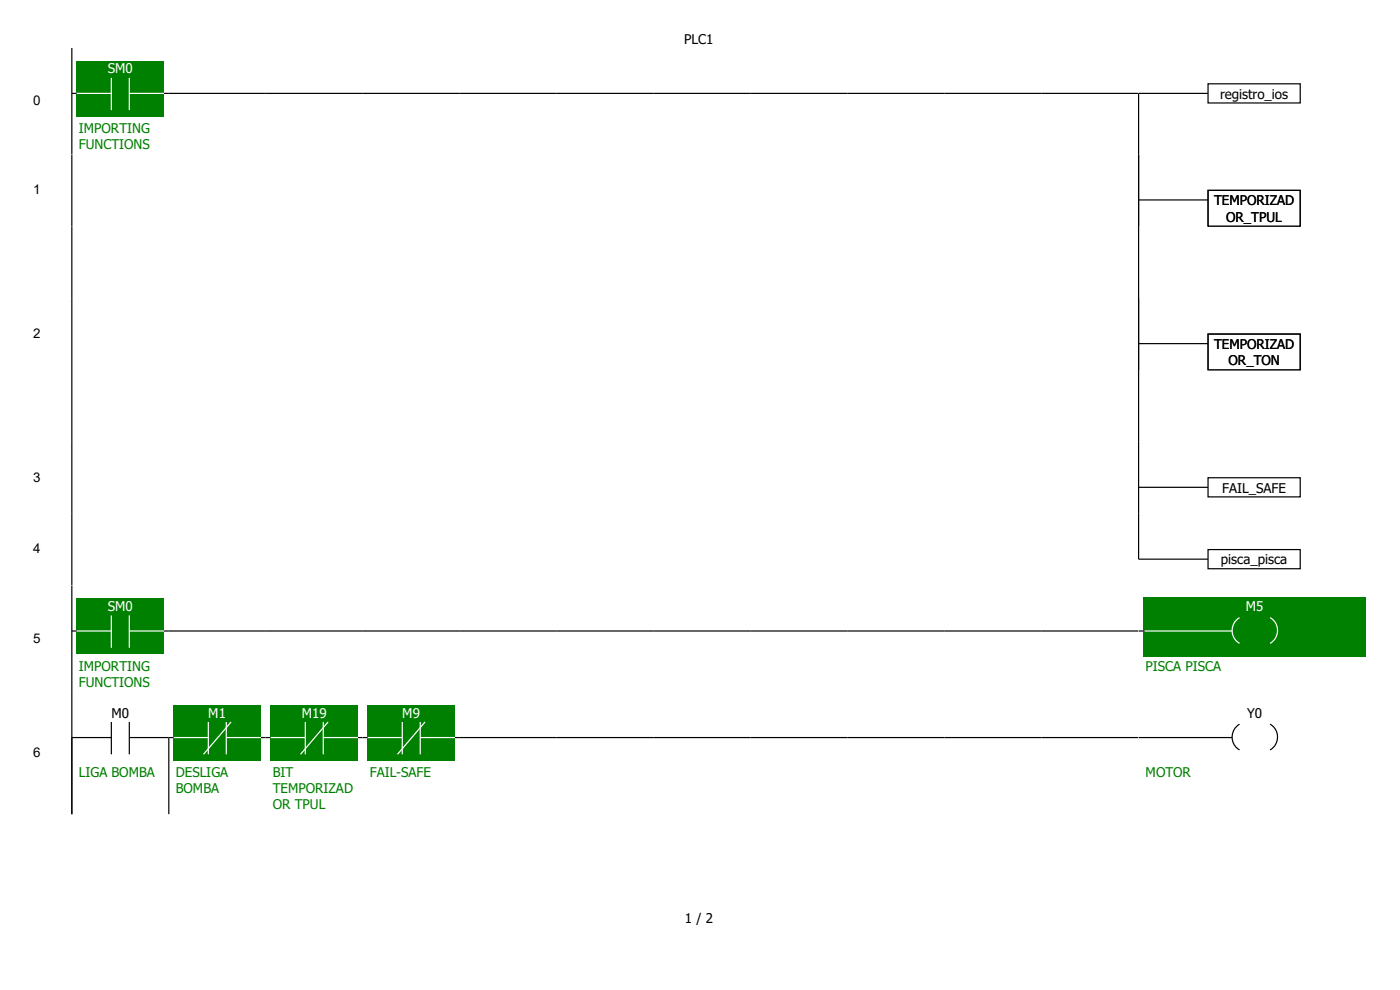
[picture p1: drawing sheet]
<svg xmlns="http://www.w3.org/2000/svg" width="297mm" height="210mm" viewBox="0 0 297 210" stroke-linecap="round" stroke-linejoin="round" font-family="sans-serif">
<path d="M16.3 13h18.5v11.6h-18.5z" fill="#008000"/>
<path d="M15.2 19.8h8.4M23.6 16.5v6.9M27.4 19.8h8.4M27.4 16.5v6.9" fill="none" stroke="#fff" stroke-width=".25"/>
<path d="M15.2 19.8h1.1M15.2 10.2v22.6M34.8 19.8h1" fill="none" stroke="#000" stroke-width=".25"/>
<path d="M35.8 10.2h20.6v22.6h-20.6z" fill="#fff"/>
<path d="M35.8 19.8h20.6" fill="none" stroke="#000" stroke-width=".25"/>
<path d="M56.4 10.2h20.6v22.6h-20.6z" fill="#fff"/>
<path d="M56.4 19.8h20.6" fill="none" stroke="#000" stroke-width=".25"/>
<path d="M77 10.2h20.5v22.6h-20.5z" fill="#fff"/>
<path d="M77 19.8h20.5" fill="none" stroke="#000" stroke-width=".25"/>
<path d="M97.5 10.2h20.6v22.6h-20.6z" fill="#fff"/>
<path d="M97.5 19.8h20.6" fill="none" stroke="#000" stroke-width=".25"/>
<path d="M118.1 10.2h20.6v22.6h-20.6z" fill="#fff"/>
<path d="M118.1 19.8h20.6" fill="none" stroke="#000" stroke-width=".25"/>
<path d="M138.7 10.2h20.6v22.6h-20.6z" fill="#fff"/>
<path d="M138.7 19.8h20.6" fill="none" stroke="#000" stroke-width=".25"/>
<path d="M159.3 10.2h20.5v22.6h-20.5z" fill="#fff"/>
<path d="M159.3 19.8h20.5" fill="none" stroke="#000" stroke-width=".25"/>
<path d="M179.8 10.2h20.6v22.6h-20.6z" fill="#fff"/>
<path d="M179.8 19.8h20.6" fill="none" stroke="#000" stroke-width=".25"/>
<path d="M200.4 10.2h20.6v22.6h-20.6z" fill="#fff"/>
<path d="M200.4 19.8h20.6" fill="none" stroke="#000" stroke-width=".25"/>
<path d="M221 10.2h20.6v22.6h-20.6z" fill="#fff"/>
<path d="M221 19.8h20.6" fill="none" stroke="#000" stroke-width=".25"/>
<path d="M241.6 10.2h49.2v22.6h-49.2z" fill="#fff"/>
<path d="M256.3 17.8h19.5v4h-19.5zM256.3 19.8h-14.7v13" fill="none" stroke="#000" stroke-width=".25"/>
<g fill="#fff">
<path d="M.3 32.8h15.2v15.2h-15.2z"/>
<path d="M15.2 32.8h20.6v15.2h-20.6z"/>
</g>
<path d="M15.2 32.8v15.2" fill="none" stroke="#000" stroke-width=".25"/>
<path d="M35.8 32.8h205.8v15.2h-205.8z" fill-rule="evenodd" fill="#fff"/>
<path d="M241.6 32.8h49.2v15.2h-49.2z" fill="#fff"/>
<path d="M241.6 32.8v15.2M241.6 42.4h14.7M256.3 40.4h19.5v7.6h-19.5z" fill="none" stroke="#000" stroke-width=".25"/>
<path d="M.3 48h35.5v15.2h-35.5z" fill-rule="evenodd" fill="#fff"/>
<path d="M15.2 48v15.2" fill="none" stroke="#000" stroke-width=".25"/>
<path d="M35.8 48h205.8v15.2h-205.8z" fill-rule="evenodd" fill="#fff"/>
<path d="M241.6 48h49.2v15.2h-49.2z" fill="#fff"/>
<path d="M241.6 32.8v30.4M256.3 40.4h19.5v7.6h-19.5z" fill="none" stroke="#000" stroke-width=".25"/>
<g fill="#fff">
<path d="M.3 63.2h15.2v15.3h-15.2z"/>
<path d="M15.2 63.2h20.6v15.3h-20.6z"/>
</g>
<path d="M15.2 63.2v15.3" fill="none" stroke="#000" stroke-width=".25"/>
<path d="M35.8 63.2h205.8v15.3h-205.8z" fill-rule="evenodd" fill="#fff"/>
<path d="M241.6 63.2h49.2v15.3h-49.2z" fill="#fff"/>
<path d="M241.6 72.9h14.7M241.6 63.2v15.3M256.3 70.9h19.5v7.6h-19.5z" fill="none" stroke="#000" stroke-width=".25"/>
<path d="M.3 78.5h35.5v15.2h-35.5z" fill-rule="evenodd" fill="#fff"/>
<path d="M15.2 78.5v15.2" fill="none" stroke="#000" stroke-width=".25"/>
<path d="M35.8 78.5h205.8v15.2h-205.8z" fill-rule="evenodd" fill="#fff"/>
<path d="M241.6 78.5h49.2v15.2h-49.2z" fill="#fff"/>
<path d="M241.6 63.2v30.5M256.3 70.9h19.5v7.6h-19.5z" fill="none" stroke="#000" stroke-width=".25"/>
<g fill="#fff">
<path d="M.3 93.7h15.2v15.3h-15.2z"/>
<path d="M15.2 93.7h20.6v15.3h-20.6z"/>
</g>
<path d="M15.2 93.7v15.3" fill="none" stroke="#000" stroke-width=".25"/>
<path d="M35.8 93.7h205.8v15.3h-205.8z" fill-rule="evenodd" fill="#fff"/>
<path d="M241.6 93.7h49.2v15.3h-49.2z" fill="#fff"/>
<path d="M241.6 93.7v15.3M241.6 103.4h14.7M256.3 101.3h19.5v4.1h-19.5z" fill="none" stroke="#000" stroke-width=".25"/>
<g fill="#fff">
<path d="M.3 109h15.2v15.2h-15.2z"/>
<path d="M15.2 109h20.6v15.2h-20.6z"/>
</g>
<path d="M15.2 109v15.2" fill="none" stroke="#000" stroke-width=".25"/>
<path d="M35.8 109h205.8v15.2h-205.8z" fill-rule="evenodd" fill="#fff"/>
<path d="M241.6 109h49.2v15.2h-49.2z" fill="#fff"/>
<path d="M241.6 109v9.6h14.7M256.3 116.6h19.5v4h-19.5z" fill="none" stroke="#000" stroke-width=".25"/>
<g fill="#fff">
<path d="M.3 124.2h15.2v22.6h-15.2z"/>
<path d="M15.2 124.2h20.6v22.6h-20.6z"/>
</g>
<path d="M16.3 127h18.5v11.7h-18.5z" fill="#008000"/>
<path d="M15.2 133.9h8.4M23.6 130.6v6.8M27.4 133.9h8.4M27.4 130.6v6.8" fill="none" stroke="#fff" stroke-width=".25"/>
<path d="M15.2 133.9h1.1M15.2 124.2v22.6M34.8 133.9h1" fill="none" stroke="#000" stroke-width=".25"/>
<path d="M35.8 124.2h20.6v22.6h-20.6z" fill="#fff"/>
<path d="M35.8 133.9h20.6" fill="none" stroke="#000" stroke-width=".25"/>
<path d="M56.4 124.2h20.6v22.6h-20.6z" fill="#fff"/>
<path d="M56.4 133.9h20.6" fill="none" stroke="#000" stroke-width=".25"/>
<path d="M77 124.2h20.5v22.6h-20.5z" fill="#fff"/>
<path d="M77 133.9h20.5" fill="none" stroke="#000" stroke-width=".25"/>
<path d="M97.5 124.2h20.6v22.6h-20.6z" fill="#fff"/>
<path d="M97.5 133.9h20.6" fill="none" stroke="#000" stroke-width=".25"/>
<path d="M118.1 124.2h20.6v22.6h-20.6z" fill="#fff"/>
<path d="M118.1 133.9h20.6" fill="none" stroke="#000" stroke-width=".25"/>
<path d="M138.7 124.2h20.6v22.6h-20.6z" fill="#fff"/>
<path d="M138.7 133.9h20.6" fill="none" stroke="#000" stroke-width=".25"/>
<path d="M159.3 124.2h20.5v22.6h-20.5z" fill="#fff"/>
<path d="M159.3 133.9h20.5" fill="none" stroke="#000" stroke-width=".25"/>
<path d="M179.8 124.2h20.6v22.6h-20.6z" fill="#fff"/>
<path d="M179.8 133.9h20.6" fill="none" stroke="#000" stroke-width=".25"/>
<path d="M200.4 124.2h20.6v22.6h-20.6z" fill="#fff"/>
<path d="M200.4 133.9h20.6" fill="none" stroke="#000" stroke-width=".25"/>
<path d="M221 124.2h20.6v22.6h-20.6z" fill="#fff"/>
<path d="M221 133.9h20.6" fill="none" stroke="#000" stroke-width=".25"/>
<path d="M241.6 124.2h49.2v22.6h-49.2z" fill="#fff"/>
<path d="M242.6 126.7h47.2v12.7h-47.2z" fill="#008000"/>
<path d="M241.6 133.9h19.8M263 131a3.2 3.2 0 0 0 0 5.5M269.5 131a3.2 3.2 0 0 1 0 5.5" fill="none" stroke="#fff" stroke-width=".25"/>
<path d="M241.6 133.9h1.2" fill="none" stroke="#000" stroke-width=".25"/>
<g fill="#fff">
<path d="M.3 146.8h15.2v25.9h-15.2z"/>
<path d="M15.2 146.8h20.6v25.9h-20.6z"/>
</g>
<path d="M15.2 146.8v25.9M15.2 156.5h8.4M23.6 153.2v6.8M27.4 156.5h8.4M27.4 153.2v6.8" fill="none" stroke="#000" stroke-width=".25"/>
<path d="M35.8 146.8h20.6v25.9h-20.6z" fill="#fff"/>
<path d="M35.8 156.5v16.2" fill="none" stroke="#000" stroke-width=".25"/>
<path d="M36.8 149.6h18.6v11.7h-18.6z" fill="#008000"/>
<path d="M35.8 156.5h8.4M44.2 153.2v6.8M48 156.5h8.4M48 153.2v6.8M49 153.2l-5.8 6.8" fill="none" stroke="#fff" stroke-width=".25"/>
<path d="M35.8 156.5h1M55.4 156.5h1" fill="none" stroke="#000" stroke-width=".25"/>
<path d="M56.4 146.8h20.6v25.9h-20.6z" fill="#fff"/>
<path d="M57.4 149.6h18.5v11.7h-18.5z" fill="#008000"/>
<path d="M56.4 156.5h8.4M64.8 153.2v6.8M68.6 156.5h8.4M68.6 153.2v6.8M69.6 153.2l-5.8 6.8" fill="none" stroke="#fff" stroke-width=".25"/>
<path d="M56.4 156.5h1M75.9 156.5h1.1" fill="none" stroke="#000" stroke-width=".25"/>
<path d="M77 146.8h20.5v25.9h-20.5z" fill="#fff"/>
<path d="M78 149.6h18.5v11.7h-18.5z" fill="#008000"/>
<path d="M77 156.5h8.3M85.3 153.2v6.8M89.2 156.5h8.3M89.2 153.2v6.8M90.2 153.2l-5.9 6.8" fill="none" stroke="#fff" stroke-width=".25"/>
<path d="M77 156.5h1M96.5 156.5h1" fill="none" stroke="#000" stroke-width=".25"/>
<path d="M97.5 146.8h20.6v25.9h-20.6z" fill="#fff"/>
<path d="M97.5 156.5h20.6" fill="none" stroke="#000" stroke-width=".25"/>
<path d="M118.1 146.8h20.6v25.9h-20.6z" fill="#fff"/>
<path d="M118.1 156.5h20.6" fill="none" stroke="#000" stroke-width=".25"/>
<path d="M138.7 146.8h20.6v25.9h-20.6z" fill="#fff"/>
<path d="M138.7 156.5h20.6" fill="none" stroke="#000" stroke-width=".25"/>
<path d="M159.3 146.8h20.5v25.9h-20.5z" fill="#fff"/>
<path d="M159.3 156.5h20.5" fill="none" stroke="#000" stroke-width=".25"/>
<path d="M179.8 146.8h20.6v25.9h-20.6z" fill="#fff"/>
<path d="M179.8 156.5h20.6" fill="none" stroke="#000" stroke-width=".25"/>
<path d="M200.4 146.8h20.6v25.9h-20.6z" fill="#fff"/>
<path d="M200.4 156.5h20.6" fill="none" stroke="#000" stroke-width=".25"/>
<path d="M221 146.8h20.6v25.9h-20.6z" fill="#fff"/>
<path d="M221 156.5h20.6" fill="none" stroke="#000" stroke-width=".25"/>
<path d="M241.6 146.8h49.2v25.9h-49.2z" fill="#fff"/>
<path d="M241.6 156.5h19.8M263 153.6a3.2 3.2 0 0 0 0 5.5M269.5 153.6a3.2 3.2 0 0 1 0 5.5" fill="none" stroke="#000" stroke-width=".25"/>
<g fill="#fff">
<path d="M0 0h296.9v10.2h-296.9z"/>
<path d="M0 179.6h296.9v30.4h-296.9z"/>
</g>
<g font-size="2.8">
<text x="145.2" y="9.2">PLC1</text>
<text x="7.1" y="22.3">0</text>
<text x="258.8" y="20.9">registro_ios</text>
<text x="7.1" y="41.2">1</text>
<text x="257.6" y="43.6">TEMPORIZAD</text>
<text x="260.1" y="47">OR_TPUL</text>
<text x="7.1" y="71.7">2</text>
<text x="257.6" y="74">TEMPORIZAD</text>
<text x="260.6" y="77.5">OR_TON</text>
<text x="7.1" y="102.2">3</text>
<text x="259.3" y="104.5">FAIL_SAFE</text>
<text x="7.1" y="117.4">4</text>
<text x="259" y="119.7">pisca_pisca</text>
<text x="7.1" y="136.3">5</text>
<text x="23.6" y="152.2">M0</text>
<text x="264.6" y="152.2">Y0</text>
<text x="7.1" y="160.6">6</text>
<text x="145.3" y="195.8">1 / 2</text>
</g>
<g font-size="2.8" fill="#fff">
<text x="22.9" y="15.6">SM0</text>
<text x="22.9" y="129.6">SM0</text>
<text x="264.3" y="129.6">M5</text>
<text x="44.2" y="152.2">M1</text>
<text x="64" y="152.2">M19</text>
<text x="85.3" y="152.2">M9</text>
</g>
<g font-size="2.8" fill="#008000">
<text x="16.7" y="28.2">IMPORTING</text>
<text x="16.7" y="31.6">FUNCTIONS</text>
<text x="16.7" y="142.3">IMPORTING</text>
<text x="243" y="142.3">PISCA PISCA</text>
<text x="16.7" y="145.7">FUNCTIONS</text>
<text x="16.7" y="164.9">LIGA BOMBA</text>
<text x="37.3" y="164.9">DESLIGA</text>
<text x="57.9" y="164.9">BIT</text>
<text x="78.4" y="164.9">FAIL-SAFE</text>
<text x="243" y="164.9">MOTOR</text>
<text x="37.3" y="168.3">BOMBA</text>
<text x="57.9" y="168.3">TEMPORIZAD</text>
<text x="57.9" y="171.7">OR TPUL</text>
</g>
</svg>
